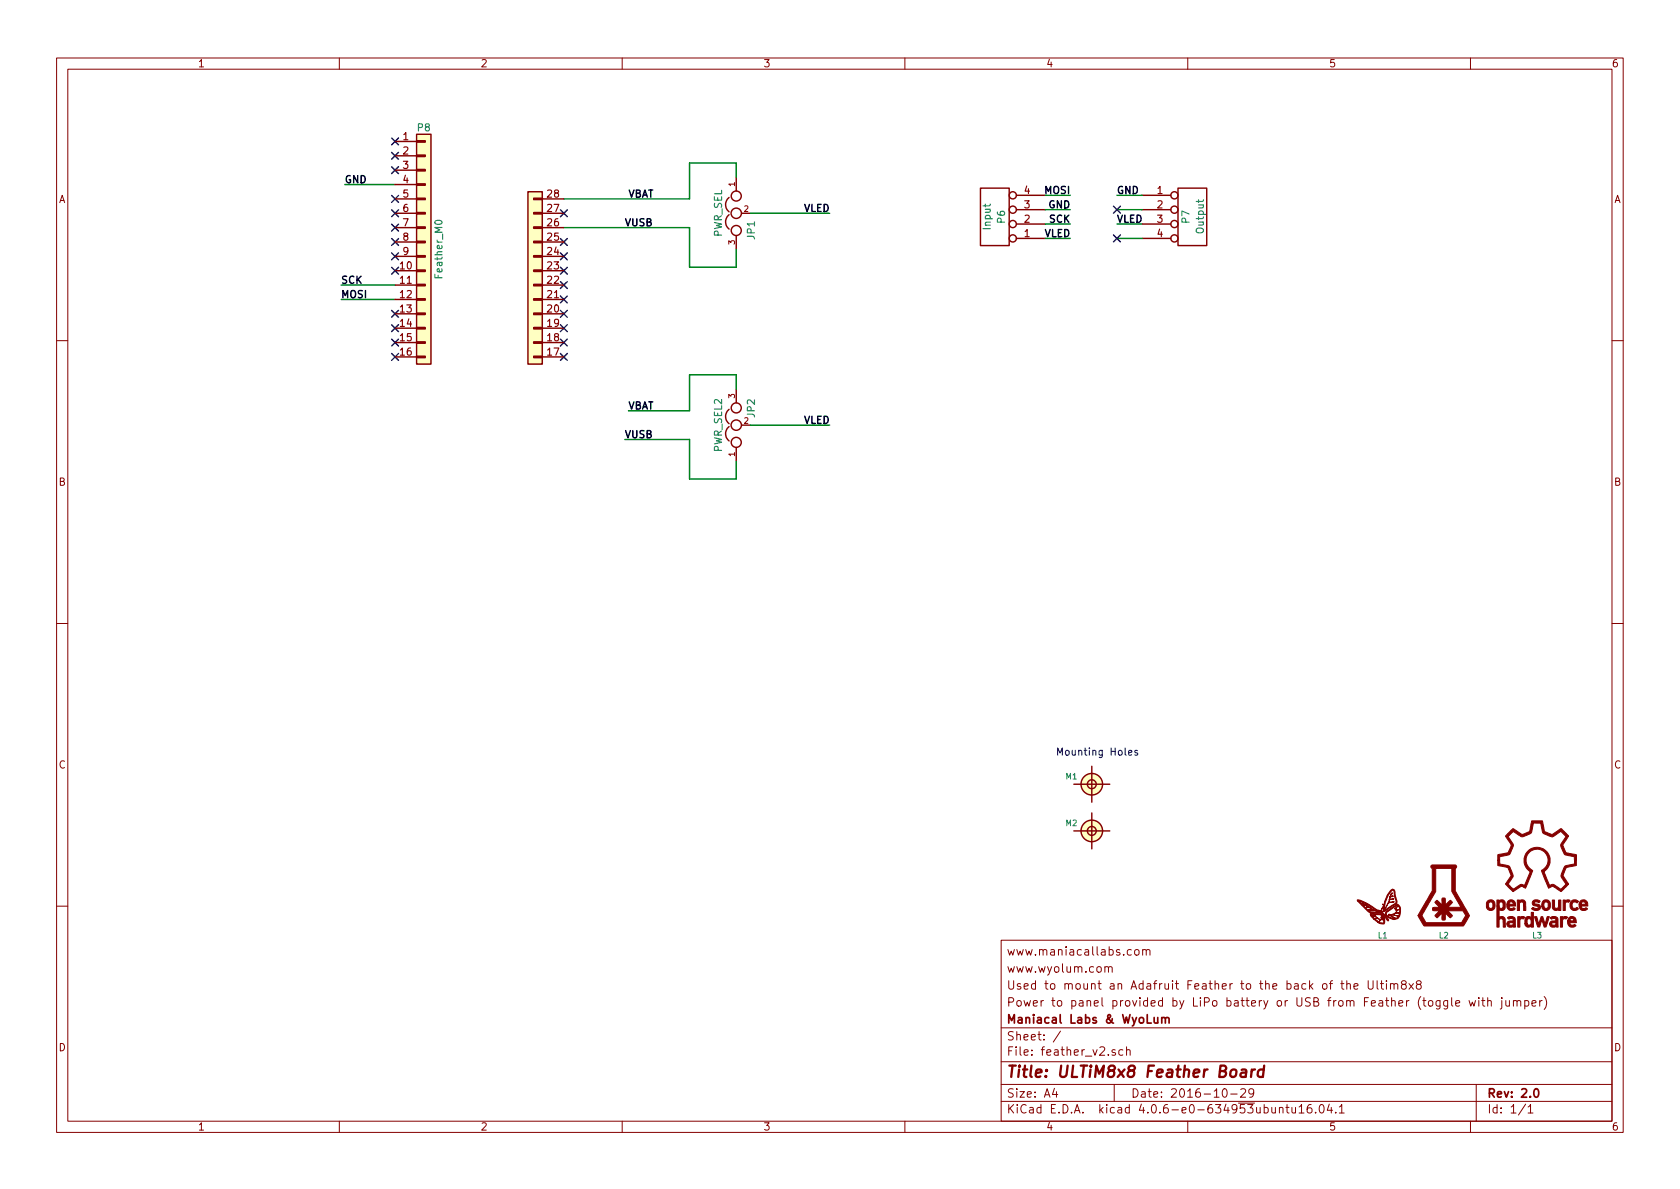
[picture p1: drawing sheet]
EESchema Schematic File Version 2
LIBS:power
LIBS:feather_v2
LIBS:ultim8x8_sym
LIBS:ultim_bus
LIBS:feather_v2-cache
EELAYER 25 0
EELAYER END
$Descr A4 11693 8268
encoding utf-8
Sheet 1 1
Title "ULTiM8x8 Feather Board"
Date "2016-10-29"
Rev "2.0"
Comp "Maniacal Labs & WyoLum"
Comment1 "Power to panel provided by LiPo battery or USB from Feather (toggle with jumper)"
Comment2 "Used to mount an Adafruit Feather to the back of the Ultim8x8"
Comment3 "www.wyolum.com"
Comment4 "www.maniacallabs.com"
$EndDescr
$Comp
L MTG_1 M2
U 1 1
P 7600 5775
F 0 "M2" H 7700 5725 40  0000 L CNN
F 1 "Screw" H 7600 5830 30  0001 C CNN
F 2 "feather_v2:Screw_NPTH" H 7600 5775 60  0001 C CNN
F 3 "" H 7600 5775 60  0000 C CNN
F 4 "mfr_pn" H 7600 5775 60  0001 C CNN "manf#"
	1    7600 5775
	-1   0    0    1   
$EndComp
Wire Wire Line
	2400 1275 2750 1275
Wire Wire Line
	3925 1375 4800 1375
Wire Wire Line
	2375 1975 2750 1975
Wire Wire Line
	2375 2075 2750 2075
$Comp
L MTG_1 M1
U 1 1
P 7600 5450
F 0 "M1" H 7700 5400 40  0000 L CNN
F 1 "Screw" H 7600 5505 30  0001 C CNN
F 2 "feather_v2:Screw_NPTH" H 7600 5450 60  0001 C CNN
F 3 "" H 7600 5450 60  0000 C CNN
F 4 "mfr_pn" H 7600 5450 60  0001 C CNN "manf#"
	1    7600 5450
	-1   0    0    1   
$EndComp
NoConn ~ 2750 975 
NoConn ~ 2750 1075
NoConn ~ 2750 1175
NoConn ~ 2750 1375
NoConn ~ 2750 1475
NoConn ~ 2750 1575
NoConn ~ 2750 1675
NoConn ~ 2750 1775
NoConn ~ 2750 1875
NoConn ~ 2750 2175
NoConn ~ 2750 2275
NoConn ~ 2750 2375
NoConn ~ 2750 2475
NoConn ~ 3925 2475
NoConn ~ 3925 2375
NoConn ~ 3925 2275
NoConn ~ 3925 2175
NoConn ~ 3925 2075
NoConn ~ 3925 1975
NoConn ~ 3925 1875
NoConn ~ 3925 1775
NoConn ~ 3925 1675
NoConn ~ 3925 1475
$Comp
L JUMPER3 JP1
U 1 1
P 5125 1475
F 0 "JP1" H 5175 1375 50  0000 L CNN
F 1 "PWR_SEL" H 5125 1575 50  0000 C BNN
F 2 "feather_v2:switch_spdt" H 5125 1475 50  0001 C CNN
F 3 "" H 5125 1475 50  0000 C CNN
	1    5125 1475
	0    -1   1    0   
$EndComp
Wire Wire Line
	3925 1575 4800 1575
$Comp
L Feather_M0 P8
U 1 1
P 3350 1725
F 0 "P8" H 2950 2575 50  0000 C CNN
F 1 "Feather_M0" V 3050 1725 50  0000 C CNN
F 2 "feather_v2:FEATHER_M0" H 2950 1725 50  0001 C CNN
F 3 "" H 2950 1725 50  0000 C CNN
F 4 "mfr_pn" H 3350 1725 60  0001 C CNN "manf#"
	1    3350 1725
	1    0    0    -1  
$EndComp
$Comp
L CONN4_S P6
U 1 1
P 6925 1500
F 0 "P6" V 6875 1500 50  0000 C CNN
F 1 "Input" V 6975 1500 50  0000 C CNN
F 2 "feather_v2:header_2x2pos_th_male" H 6925 1500 60  0001 C CNN
F 3 "" H 6925 1500 60  0000 C CNN
	1    6925 1500
	-1   0    0    1   
$EndComp
$Comp
L CONN4_S P7
U 1 1
P 8300 1500
F 0 "P7" V 8250 1500 50  0000 C CNN
F 1 "Output" V 8350 1500 50  0000 C CNN
F 2 "feather_v2:header_2x2pos_th_male" H 8300 1500 60  0001 C CNN
F 3 "" H 8300 1500 60  0000 C CNN
	1    8300 1500
	1    0    0    -1  
$EndComp
Wire Wire Line
	7275 1350 7450 1350
Wire Wire Line
	7450 1450 7275 1450
Wire Wire Line
	7275 1550 7450 1550
Wire Wire Line
	7450 1650 7275 1650
Text Label 5775 1475 2    50   ~ 10
VLED
Text Label 7450 1650 2    50   ~ 10
VLED
Text Label 2400 1275 0    50   ~ 10
GND
Text Label 2375 1975 0    50   ~ 10
SCK
Text Label 2375 2075 0    50   ~ 10
MOSI
Text Label 7450 1450 2    50   ~ 10
GND
Text Label 7450 1550 2    50   ~ 10
SCK
Text Label 7450 1350 2    50   ~ 10
MOSI
Wire Wire Line
	7950 1350 7775 1350
Wire Wire Line
	7775 1450 7950 1450
Wire Wire Line
	7950 1550 7775 1550
Wire Wire Line
	7775 1650 7950 1650
Text Label 7775 1350 0    50   ~ 10
GND
Text Label 7775 1550 0    50   ~ 10
VLED
NoConn ~ 7775 1450
NoConn ~ 7775 1650
Wire Wire Line
	4800 1375 4800 1125
Wire Wire Line
	4800 1125 5125 1125
Wire Wire Line
	5125 1125 5125 1225
Wire Wire Line
	4800 1575 4800 1850
Wire Wire Line
	4800 1850 5125 1850
Wire Wire Line
	5125 1850 5125 1725
Wire Wire Line
	5775 1475 5225 1475
Text Notes 7350 5250 0    50   ~ 0
Mounting Holes
Text Label 4375 1375 0    50   ~ 10
VBAT
Text Label 4350 1575 0    50   ~ 10
VUSB
Wire Wire Line
	4375 2850 4800 2850
$Comp
L JUMPER3 JP2
U 1 1
P 5125 2950
F 0 "JP2" H 5175 2850 50  0000 L CNN
F 1 "PWR_SEL2" H 5125 3050 50  0000 C BNN
F 2 "feather_v2:switch_spdt" H 5125 2950 50  0001 C CNN
F 3 "" H 5125 2950 50  0000 C CNN
	1    5125 2950
	0    -1   -1   0   
$EndComp
Wire Wire Line
	4350 3050 4800 3050
Text Label 5775 2950 2    50   ~ 10
VLED
Wire Wire Line
	4800 2850 4800 2600
Wire Wire Line
	4800 2600 5125 2600
Wire Wire Line
	5125 2600 5125 2700
Wire Wire Line
	4800 3050 4800 3325
Wire Wire Line
	4800 3325 5125 3325
Wire Wire Line
	5125 3325 5125 3200
Wire Wire Line
	5775 2950 5225 2950
Text Label 4375 2850 0    50   ~ 10
VBAT
Text Label 4350 3050 0    50   ~ 10
VUSB
$Comp
L LOGO_ML L2
U 1 1
P 10050 6225
F 0 "L2" H 10050 5950 40  0000 C CNN
F 1 "LOGO_ML" H 10050 6408 60  0001 C CNN
F 2 "feather_v2:logo_MLlabs_small" H 10050 6225 60  0001 C CNN
F 3 "" H 10050 6225 60  0001 C CNN
F 4 "mfr_pn" H 10050 6225 60  0001 C CNN "manf#"
	1    10050 6225
	1    0    0    -1  
$EndComp
$Comp
L LOGO_WL L1
U 1 1
P 9625 6325
F 0 "L1" H 9625 6150 40  0000 C CNN
F 1 "LOGO_WL" H 9625 6461 60  0001 C CNN
F 2 "feather_v2:logo_wyo_butterfly_small" H 9625 6325 60  0001 C CNN
F 3 "" H 9625 6325 60  0001 C CNN
F 4 "mfr_pn" H 9625 6325 60  0001 C CNN "manf#"
	1    9625 6325
	1    0    0    -1  
$EndComp
$Comp
L OSHW L3
U 1 1
P 10700 6075
F 0 "L3" H 10700 5650 40  0000 C CNN
F 1 "OSHW" H 10700 6175 40  0001 C CNN
F 2 "feather_v2:OSHW_6mm" H 10700 6075 60  0001 C CNN
F 3 "" H 10700 6075 60  0000 C CNN
F 4 "mfr_pn" H 10700 6075 60  0001 C CNN "manf#"
	1    10700 6075
	1    0    0    -1  
$EndComp
$EndSCHEMATC
